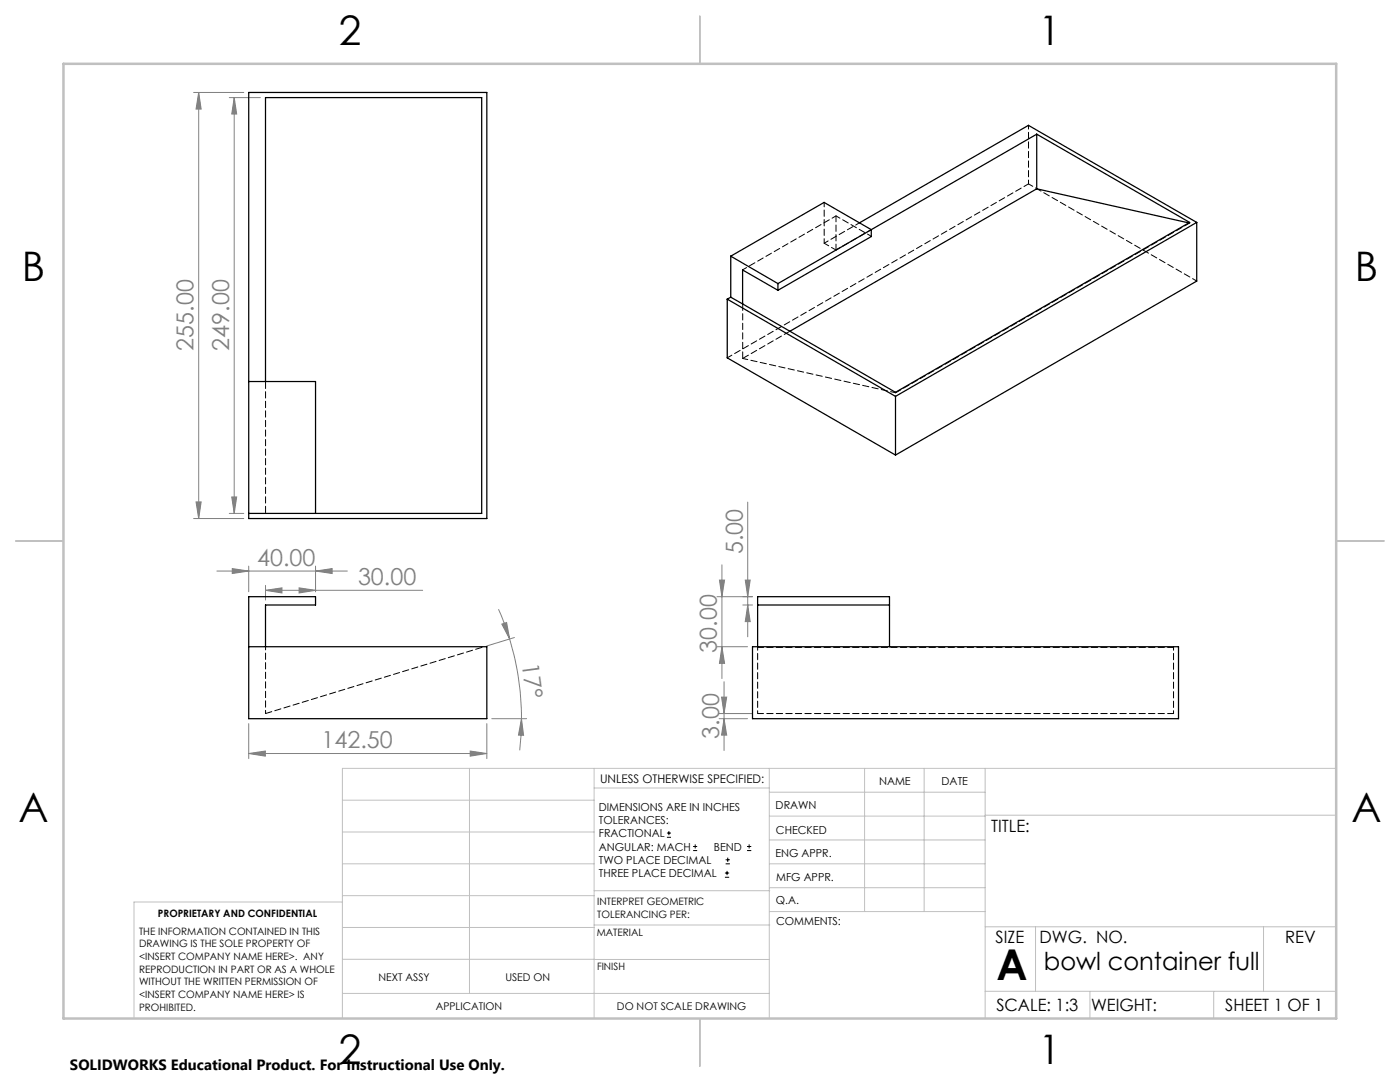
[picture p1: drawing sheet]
<svg xmlns="http://www.w3.org/2000/svg" width="279mm" height="216mm" viewBox="0 0 279 216" stroke-linecap="round" stroke-linejoin="round" font-family="sans-serif">
<g fill="none" stroke="#000" stroke-width=".2">
<path d="M133.1 167.1h.8M133.1 166.2h.8M133.5 165.8v.9M138.3 169.7h.8M138.3 168.9h.8M138.7 168.5v.8M144.7 175h.8M144.7 174.2h.8M144.8 172.4h.9M144.8 171.6h.9M145.1 173.8v.8M145.2 171.1v.9"/>
<path d="M149.1 169.7h.8M149.1 168.9h.8M149.5 168.5v.8"/>
</g>
<g fill="none" stroke="#808080" stroke-width=".2">
<path d="M38.6 18.5h10M39.7 18.5l.4 3.3h-1zM39.7 18.5v85M45.8 19.5h6.2M46.7 19.5l.5 3.3h-1zM46.7 19.5v82.9M46.2 99.2h1l-.5 3.2zM38.6 103.5h10M39.1 100.2h1l-.4 3.3zM43.3 113.9h26M45.8 102.4h2.8M46.4 113.5l3.2 .4-3.2 .5z"/>
<path d="M49.6 113v5.1M53 117.8l3.3-.5v1zM53 116.8v2.9M53 117.8h31.3M59.7 117.3l3.3 .5-3.3 .5zM63 113.9l3.3-.4v.9zM63 113v5.1M143.1 119.1h7.1M143.6 115.7h1l-.5 3.4zM144.1 112.7v22.7M148.7 115.7h1l-.5 3.4zM149.2 100.2v26.9"/>
<path d="M99.5 121.6l2.2 5.9M100.2 124.5l.9-.3 .6 3.3zM101.7 127.5a54.3 54.3 0 0 1 2.4 15.9M102.7 127.2l-5.6 1.7M143.1 129h6.1M144 139.1h1l-.5 3.3zM144.1 129l.5 3.4h-1zM144.5 136v13.8M148.2 120.7h2M149.2 120.7l.5 3.3h-1zM49.6 150.4l3.4-.5v1zM49.6 144.4v7"/>
<path d="M49.6 150.4h47.6M93.8 149.9l3.4 .5-3.4 .5zM97.2 144.4v7M98.1 143.4h7M104.1 143.4l.4 3.3h-1zM104.1 143.4l-.1 3.2-.3 3.1M143.5 143.4h5.7M143.5 142.4h6.7M144.5 143.4l.5 3.3h-1z"/>
</g>
<g fill="none" stroke="#c0c0c0" stroke-width=".2">
<path d="M68.3 159.7h50.3M93.7 153.3v44.9M118.6 153.3v49.9M118.6 157.2h34.9M153.5 153.3v49.9M153.5 158.1h43.1M172.5 153.3v28.6M184.4 153.3v28.6M196.6 153.3v49.9M266.7 153.3h-198.4v49.9M68.3 178.7h50.3M68.3 172.4h50.3"/>
<path d="M68.3 166h50.3M68.3 180h-41.6v23.2M118.6 177.7h35M153.5 167.6h43.1M153.5 162.8h43.1M153.5 172.4h43.1M153.5 177.1h43.1M196.6 162.7h70.1M68.3 198.2h85.2M68.3 191.4l85.2 .1M68.3 185.1h50.3M118.6 184.6h35"/>
<path d="M153.6 181.9h43M196.6 197.8h70.1M196.6 184.9h70.1M206.7 184.9v12.9M217.5 197.8v5.4M242.2 197.8v5.4M252.2 184.9v12.9"/>
</g>
<path d="M139.7 3.2v9.5M3.1 107.9h9.6M266.7 107.9h9.5M139.7 203.2v9.6" fill="none" stroke="#c0c0c0" stroke-width=".25"/>
<path d="M12.7 12.7h254v190.5h-254z" fill="none" stroke="#c0c0c0" stroke-width=".5"/>
<g fill="#808080">
<path d="M104.1 143.4l.4 3.3h-1zM100.2 124.5l.9-.3 .6 3.3z"/>
<path d="M63 113.9l3.3-.4v.9zM46.4 113.5l3.2 .4-3.2 .5z"/>
<path d="M53 117.8l3.3-.5v1zM59.7 117.3l3.3 .5-3.3 .5z"/>
<path d="M49.6 150.4l3.4-.5v1zM93.8 149.9l3.4 .5-3.4 .5z"/>
<path d="M149.2 120.7l.5 3.3h-1zM148.7 115.7h1l-.5 3.4z"/>
<path d="M144 139.1h1l-.5 3.3zM144.5 143.4l.5 3.3h-1zM143.6 115.7h1l-.5 3.4zM144.1 129l.5 3.4h-1zM39.7 18.5l.4 3.3h-1zM39.1 100.2h1l-.4 3.3z"/>
<path d="M46.7 19.5l.5 3.3h-1zM46.2 99.2h1l-.5 3.2z"/>
</g>
<g fill="none" stroke="#000" stroke-width=".25">
<path d="M49.6 18.5h47.6v85h-47.6zM206.9 26.8l30.5 17.6-58.7 33.9-30.5-17.7M206.9 26.8l-33 19M206.9 37.7l-49.3 28.4M206.9 37.7l30.4 6.8M206.9 26.8v10.9M145.1 59.7l33.6 19.4M145.1 59.7v11.7l33.6 19.4M145.8 59.3l-.7 .4M145.8 59.3l2.4 1.3M145.8 51.1v8.2M145.8 51.1l9.5 5.5"/>
<path d="M155.3 56.6v1.3M155.3 57.9l-7.1-4v6.7M173.9 45.8l-9.4-5.4-18.7 10.7M173.9 45.8l-18.6 10.8M173.9 45.8v1.4l-18.6 10.7M238.8 44.4l-33.6-19.4-33.6 19.4M238.8 44.4l-60.1 34.7M238.8 44.4v11.7l-60.1 34.7M49.6 76.1h13.4v26.3M53 76.1v-56.6h43.1v82.9h-46.5M178.7 79.1v11.7M49.6 129h47.6v14.4h-47.6v-24.3h13.4v1.6h-10v8.3"/>
<path d="M150.2 129h85v14.4h-85zM151.2 129v-9.9h26.3v9.9M151.2 120.7h26.3"/>
</g>
<path d="M237.3 44.5h.1M237.4 44.5v-.1M148.2 71.5v-10.9M157.7 66.1l-9.5 5.4M178.7 78.4v-.1M96.2 129.2v-.2M96.2 129.2l-43.2 13.2M151.2 129.2v-.2M234.2 129.2v-.2" fill="none" stroke="#000" stroke-width=".2" stroke-dasharray="1.3 .6"/>
<path d="M53 142.4v-13.4" fill="none" stroke="#000" stroke-width=".2" stroke-dasharray="1.3 .6" stroke-dashoffset=".6"/>
<path d="M166.8 49.9v-6.8M237.4 44.5l-58.7 33.9M234.2 129.2h-83M234.2 142.4h-83" fill="none" stroke="#000" stroke-width=".2" stroke-dasharray="1.3 .6" stroke-dashoffset=".1"/>
<path d="M151.2 129.2v13.2M234.2 142.4v-13.2" fill="none" stroke="#000" stroke-width=".2" stroke-dasharray="1.3 .6" stroke-dashoffset=".7"/>
<path d="M53 76.1v26.3" fill="none" stroke="#000" stroke-width=".2" stroke-dasharray="1.3 .6" stroke-dashoffset="-.1"/>
<path d="M164.5 40.4v8.1M166.8 43.1l-18.6 10.7M166.8 43.1l7.1 4.1M171.6 44.4l-7.1 4.1M173.9 45.8l-7.1 4.1" fill="none" stroke="#000" stroke-width=".2" stroke-dasharray="1.3 .6" stroke-dashoffset=".4"/>
<path d="M205.3 36.7l-60.1 34.7M164.5 48.5l2.3 1.4M178.7 78.4l-30.5-6.9" fill="none" stroke="#000" stroke-width=".2" stroke-dasharray="1.3 .6" stroke-dashoffset=".2"/>
<path d="M205.3 25v11.7" fill="none" stroke="#000" stroke-width=".2" stroke-dasharray="1.3 .6" stroke-dashoffset=".5"/>
<path d="M238.8 56.1l-33.5-19.4" fill="none" stroke="#000" stroke-width=".2" stroke-dasharray="1.3 .6" stroke-dashoffset=".3"/>
<text font-size="8.5" x="198.9" y="195.5">A</text>
<g font-size="8.1">
<text x="67.6" y="8.9">2</text>
<text x="207.3" y="8.9">1</text>
<text x="4.4" y="56.2">B</text>
<text x="270.4" y="56.2">B</text>
<text x="3.7" y="164.1">A</text>
<text x="269.7" y="164.1">A</text>
<text x="67.6" y="212.4">2</text>
<text x="207.3" y="212.4">1</text>
</g>
<text font-size="4.9" x="208.3" y="193.5">bowl container full</text>
<g font-size="4.7" fill="#808080">
<text x="38.7" y="69.9" transform="rotate(-90 38.7 69.9)">255.00</text>
<text x="45.7" y="69.9" transform="rotate(-90 45.7 69.9)">249.00</text>
<text x="51.3" y="112.9">40.00</text>
<text x="148.2" y="110.5" transform="rotate(-90 148.2 110.5)">5.00</text>
<text x="71.5" y="116.8">30.00</text>
<text x="143.1" y="130.2" transform="rotate(-90 143.1 130.2)">30.00</text>
<text x="104.2" y="132.6" transform="rotate(82 104.2 132.6)">17°</text>
<text x="64.2" y="149.3">142.50</text>
<text x="143.5" y="147.4" transform="rotate(-90 143.5 147.4)">3.00</text>
</g>
<g font-size="3.4">
<text x="197.8" y="166">TITLE:</text>
<text x="198.7" y="188.1">SIZE</text>
<text x="207.5" y="188.1">DWG. NO.</text>
<text x="256.5" y="188.2">REV</text>
<text x="198.8" y="201.7">SCALE: 1:3</text>
<text x="217.7" y="201.8">WEIGHT:</text>
<text x="244.5" y="201.7">SHEET 1 OF 1</text>
</g>
<text font-size="3" x="14" y="213.5">SOLIDWORKS Educational Product. For Instructional Use Only.</text>
<text font-size="2.4" x="119.8" y="156.2">UNLESS OTHERWISE SPECIFIED:</text>
<g font-size="2.2">
<text x="119.5" y="161.8">DIMENSIONS ARE IN INCHES</text>
<text x="154.8" y="161.4">DRAWN</text>
<text x="175.4" y="156.6">NAME</text>
<text x="187.9" y="156.7">DATE</text>
<text x="119.5" y="164.4">TOLERANCES:</text>
<text x="119.5" y="167.1">FRACTIONAL</text>
<text x="154.9" y="166.3">CHECKED</text>
<text x="119.5" y="169.7">ANGULAR: MACH</text>
<text x="119.5" y="172.4">TWO PLACE DECIMAL</text>
<text x="142.5" y="169.7">BEND</text>
<text x="154.8" y="171">ENG APPR.</text>
<text x="119.5" y="175">THREE PLACE DECIMAL</text>
<text x="154.9" y="175.7">MFG APPR.</text>
<text x="154.9" y="180.4">Q.A.</text>
<text x="154.9" y="184.6">COMMENTS:</text>
</g>
<g font-size="2.1">
<text x="75.5" y="195.7">NEXT ASSY</text>
<text x="100.9" y="195.7">USED ON</text>
<text x="86.9" y="201.5">APPLICATION</text>
<text x="123.1" y="201.6">DO NOT SCALE DRAWING</text>
</g>
<g font-size="2">
<text x="31.5" y="182.9">PROPRIETARY AND CONFIDENTIAL</text>
<text x="119.2" y="180.6">INTERPRET GEOMETRIC</text>
<text x="119.2" y="183.1">TOLERANCING PER:</text>
<text x="27.8" y="186.5">THE INFORMATION CONTAINED IN THIS</text>
<text x="27.8" y="189">DRAWING IS THE SOLE PROPERTY OF</text>
<text x="27.8" y="191.6">&lt;INSERT COMPANY NAME HERE&gt;. ANY</text>
<text x="119.1" y="186.7">MATERIAL</text>
<text x="27.8" y="194.1">REPRODUCTION IN PART OR AS A WHOLE</text>
<text x="27.8" y="196.6">WITHOUT THE WRITTEN PERMISSION OF</text>
<text x="119.1" y="193.5">FINISH</text>
<text x="27.8" y="199.1">&lt;INSERT COMPANY NAME HERE&gt; IS</text>
<text x="27.8" y="201.7">PROHIBITED.</text>
</g>
</svg>
